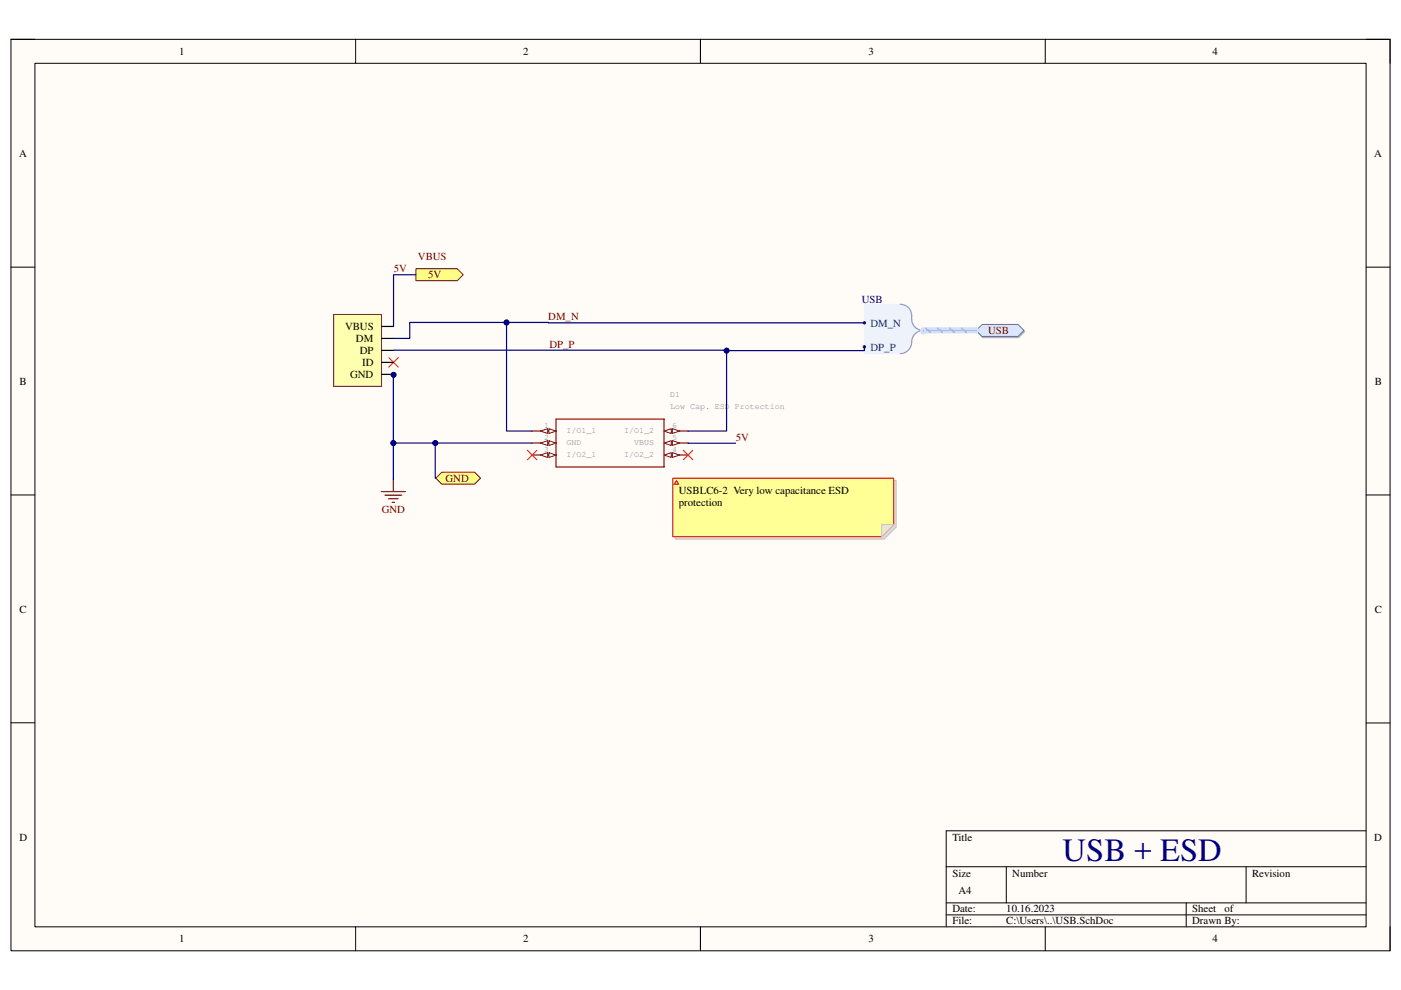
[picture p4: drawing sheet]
<svg xmlns="http://www.w3.org/2000/svg" width="297mm" height="210mm" viewBox="0 0 297 210" stroke-linecap="round" stroke-linejoin="round" font-family="sans-serif">
<path d="M2.3 8.3h292.4v193.3h-292.4z" fill-rule="evenodd" fill="#fffcf8"/>
<path d="M2.3 8.3h292.4v193.3h-292.4z" fill="none" stroke="#000" stroke-width=".21"/>
<path d="M7.4 13.4h282.2v183.1h-282.2z" fill-rule="evenodd" fill="#fffcf8"/>
<g fill="none" stroke="#000" stroke-width=".21">
<path d="M2.3 8.3h5.1M7.4 13.4h282.2v183.1h-282.2zM75.4 8.3v5.1M148.5 8.3v5.1M221.6 8.3v5.1M289.6 8.3h5.1v5.1M2.3 56.6h5.1M289.6 56.6h5.1M2.3 104.9h5.1M289.6 104.9h5.1M2.3 153.2h5.1M289.6 153.3h5.1"/>
<path d="M289.6 176.1h-89v20.4M75.4 196.5v5.1M148.5 196.5v5.1M200.6 183.8h89M200.6 191.4h89M200.6 194h89M213.4 183.8v7.6M221.6 196.5v5.1M251.5 191.4v5.1M264.2 183.8v7.6M294.7 196.5v5.1"/>
</g>
<path d="M82.4 75.8l2.1 2.1M84.5 75.8l-2.1 2.1" fill="none" stroke="#f00" stroke-width=".21"/>
<path d="M70.7 66.7h10.2v15.2h-10.2z" fill-rule="evenodd" fill="#ffffb0"/>
<path d="M70.7 66.7h10.2v15.2h-10.2z" fill="none" stroke="#800000" stroke-width=".21"/>
<path d="M80.9 69.2h2.5M80.9 71.8h2.5M80.9 74.3h2.5M80.9 76.8h2.5M80.9 79.4h2.5" fill="none" stroke="#000" stroke-width=".26"/>
<path d="M183.3 64.5h7.6l1.2 .3 .9 .9 .3 1.2v1.3l.6 1.1 1.2 .8-1.2 .8-.6 1a2.51 2.51 0 0 1-2.4 3.1h-7.6z" fill-rule="evenodd" fill="#edf2fb"/>
<path d="M183.3 64.5h7.6l1.2 .3 .9 .9 .3 1.2v1.3l.6 1.1 1.2 .8-1.2 .8-.6 1a2.51 2.51 0 0 1-2.4 3.1h-7.6z" fill="none" stroke="#edf2fb" stroke-width=".21"/>
<path d="M190.9 64.5a2.54 2.54 0 0 1 2.4 3.1 2.42 2.42 0 0 0 2.4 2.5 2.63 2.63 0 0 0-2.5 3 2.44 2.44 0 0 1-2.3 1.9" fill="none" stroke="#8f9ec9" stroke-width=".25"/>
<circle cx="183.3" cy="68.5" r=".26" fill="#003a70"/>
<circle cx="183.3" cy="68.5" r=".26" fill="none" stroke="#003a70" stroke-width=".21"/>
<circle cx="183.3" cy="73.5" r=".26" fill="#003a70"/>
<circle cx="183.3" cy="73.5" r=".26" fill="none" stroke="#003a70" stroke-width=".21"/>
<path d="M207.1 70.3l1.3-1.3h7.6l1.3 1.3-1.3 1.3h-7.6z" fill-rule="evenodd" fill="#bac0ca"/>
<path d="M207.1 70.3l1.3-1.3h7.6l1.3 1.3-1.3 1.3h-7.6z" fill="none" stroke="#a6acb6" stroke-width=".21"/>
<path d="M207 70.1l1.2-1.3h7.7l1.2 1.3-1.2 1.2h-7.7z" fill-rule="evenodd" fill="#d5e4ff"/>
<path d="M207 70.1l1.2-1.3h7.7l1.2 1.3-1.2 1.2h-7.7z" fill="none" stroke="#70809b" stroke-width=".21"/>
<path d="M92.4 101.4l1.3-1.3h6.9l1.3 1.3-1.3 1.3h-6.9z" fill-rule="evenodd" fill="#ffff80"/>
<path d="M92.4 101.4l1.3-1.3h6.9l1.3 1.3-1.3 1.3h-6.9z" fill="none" stroke="#800000" stroke-width=".21"/>
<path d="M80.9 104.2h5M81.6 105h3.6M82.4 105.7h2M83.1 106.5h.5M83.4 101.7v2.5" fill="none" stroke="#800000" stroke-width=".25"/>
<path d="M88.2 57h8.7l1.3 1.3-1.3 1.2h-8.7z" fill-rule="evenodd" fill="#ffff80"/>
<path d="M88.2 57h8.7l1.3 1.3-1.3 1.2h-8.7z" fill="none" stroke="#800000" stroke-width=".21"/>
<path d="M112.8 91.4h5.1M117.9 88.9h22.9v10.1h-22.9z" fill="none" stroke="#800000" stroke-width=".25"/>
<path d="M116.4 90.9l1.5 .5-1.5 .5z" fill="#f8fcff"/>
<path d="M116.4 90.9l1.5 .5-1.5 .5z" fill="none" stroke="#800000" stroke-width=".21"/>
<path d="M114.6 91.4l1.5-.5v1z" fill="#f8fcff"/>
<path d="M114.6 91.4l1.5-.5v1z" fill="none" stroke="#800000" stroke-width=".21"/>
<path d="M112.8 93.9h5.1" fill="none" stroke="#800000" stroke-width=".25"/>
<path d="M116.4 93.4l1.5 .5-1.5 .5z" fill="#f8fcff"/>
<path d="M116.4 93.4l1.5 .5-1.5 .5z" fill="none" stroke="#800000" stroke-width=".21"/>
<path d="M114.6 93.9l1.5-.5v1z" fill="#f8fcff"/>
<path d="M114.6 93.9l1.5-.5v1z" fill="none" stroke="#800000" stroke-width=".21"/>
<path d="M112.8 96.5h5.1" fill="none" stroke="#800000" stroke-width=".25"/>
<path d="M116.4 96l1.5 .5-1.5 .5z" fill="#f8fcff"/>
<path d="M116.4 96l1.5 .5-1.5 .5z" fill="none" stroke="#800000" stroke-width=".21"/>
<path d="M114.6 96.5l1.5-.5v1z" fill="#f8fcff"/>
<path d="M114.6 96.5l1.5-.5v1z" fill="none" stroke="#800000" stroke-width=".21"/>
<path d="M140.8 91.4h5.1" fill="none" stroke="#800000" stroke-width=".25"/>
<path d="M140.8 91.4l1.5-.5v1z" fill="#f8fcff"/>
<path d="M140.8 91.4l1.5-.5v1z" fill="none" stroke="#800000" stroke-width=".21"/>
<path d="M142.6 90.9l1.5 .5-1.5 .5z" fill="#f8fcff"/>
<path d="M142.6 90.9l1.5 .5-1.5 .5z" fill="none" stroke="#800000" stroke-width=".21"/>
<path d="M140.8 93.9h5.1" fill="none" stroke="#800000" stroke-width=".25"/>
<path d="M140.8 93.9l1.5-.5v1z" fill="#f8fcff"/>
<path d="M140.8 93.9l1.5-.5v1z" fill="none" stroke="#800000" stroke-width=".21"/>
<path d="M142.6 93.4l1.5 .5-1.5 .5z" fill="#f8fcff"/>
<path d="M142.6 93.4l1.5 .5-1.5 .5z" fill="none" stroke="#800000" stroke-width=".21"/>
<path d="M140.8 96.5h5.1" fill="none" stroke="#800000" stroke-width=".25"/>
<path d="M140.8 96.5l1.5-.5v1z" fill="#f8fcff"/>
<path d="M140.8 96.5l1.5-.5v1z" fill="none" stroke="#800000" stroke-width=".21"/>
<path d="M142.6 96l1.5 .5-1.5 .5z" fill="#f8fcff"/>
<path d="M142.6 96l1.5 .5-1.5 .5z" fill="none" stroke="#800000" stroke-width=".21"/>
<path d="M111.8 95.5l2 2M113.8 95.5l-2 2M144.9 95.5l2 2M146.9 95.5l-2 2" fill="none" stroke="#f00" stroke-width=".21"/>
<path d="M88.2 58.3h-4.8v10.9M107.4 68.4v23h5.4" fill="none" stroke="#000080" stroke-width=".25"/>
<circle cx="107.4" cy="68.4" r=".51" fill="#000080"/>
<circle cx="107.4" cy="68.4" r=".51" fill="none" stroke="#000080" stroke-width=".21"/>
<path d="M183.3 73.5v.8h-29.3M145.9 93.9l10.1 .1" fill="none" stroke="#000080" stroke-width=".25"/>
<circle cx="154" cy="74.3" r=".51" fill="#000080"/>
<circle cx="154" cy="74.3" r=".51" fill="none" stroke="#000080" stroke-width=".21"/>
<path d="M183.3 68.5l-96.4-.1v3.4h-3.5" fill="none" stroke="#000080" stroke-width=".25"/>
<circle cx="107.4" cy="68.4" r=".51" fill="#000080"/>
<circle cx="107.4" cy="68.4" r=".51" fill="none" stroke="#000080" stroke-width=".21"/>
<path d="M83.4 74.3h70.6v17.1h-8.1" fill="none" stroke="#000080" stroke-width=".25"/>
<circle cx="154" cy="74.3" r=".51" fill="#000080"/>
<circle cx="154" cy="74.3" r=".51" fill="none" stroke="#000080" stroke-width=".21"/>
<path d="M83.4 79.4l.2 .1" fill="none" stroke="#000080" stroke-width=".26"/>
<circle cx="83.4" cy="79.5" r=".51" fill="#000080"/>
<circle cx="83.4" cy="79.5" r=".51" fill="none" stroke="#000080" stroke-width=".21"/>
<path d="M83.4 79.5v14.4" fill="none" stroke="#000080" stroke-width=".25"/>
<circle cx="83.4" cy="79.5" r=".51" fill="#000080"/>
<circle cx="83.4" cy="79.5" r=".51" fill="none" stroke="#000080" stroke-width=".21"/>
<circle cx="83.4" cy="93.9" r=".51" fill="#000080"/>
<circle cx="83.4" cy="93.9" r=".51" fill="none" stroke="#000080" stroke-width=".21"/>
<path d="M195.7 70.1h11.3" fill="none" stroke="#cbdaff" stroke-width="1.3"/>
<path d="M196.3 69.6l1 .9M198.8 69.6l1 .9M201.3 69.6l1 .9M203.9 69.6l1 .9" fill="none" stroke="#adbce7" stroke-width=".38"/>
<path d="M195.7 70.1h11.3" fill="none" stroke="#adbce7" stroke-width=".25"/>
<circle cx="195.7" cy="70.1" r=".63" fill="#cbdaff"/>
<path d="M195.7 70.1h.1" fill="none" stroke="#adbce7" stroke-width=".25"/>
<path d="M112.8 93.9h-29.4v7.8" fill="none" stroke="#000080" stroke-width=".25"/>
<circle cx="92.3" cy="93.9" r=".51" fill="#000080"/>
<circle cx="92.3" cy="93.9" r=".51" fill="none" stroke="#000080" stroke-width=".21"/>
<circle cx="83.4" cy="93.9" r=".51" fill="#000080"/>
<circle cx="83.4" cy="93.9" r=".51" fill="none" stroke="#000080" stroke-width=".21"/>
<path d="M92.3 93.9v7.5h.1" fill="none" stroke="#000080" stroke-width=".25"/>
<circle cx="92.3" cy="93.9" r=".51" fill="#000080"/>
<circle cx="92.3" cy="93.9" r=".51" fill="none" stroke="#000080" stroke-width=".21"/>
<path d="M143.2 101.9h46.8v9.9l-2.6 2.5h-44.2z" fill-rule="evenodd" fill="#e0ddd7"/>
<path d="M143.2 101.9h46.8v9.9l-2.6 2.5h-44.2z" fill="none" stroke="#ccbdba" stroke-width=".21"/>
<path d="M142.7 101.4h46.8v9.9l-2.6 2.5h-44.2z" fill-rule="evenodd" fill="#ffff96"/>
<path d="M142.7 101.4h46.8v9.9l-2.6 2.5h-44.2z" fill="none" stroke="#f00" stroke-width=".21"/>
<path d="M186.9 111.3h2.6l-2.6 2.5z" fill="#f2f0d8"/>
<path d="M186.9 111.3h2.6l-2.6 2.5z" fill="none" stroke="#ccbdba" stroke-width=".21"/>
<path d="M143.4 101.9l.5 .8h-1z" fill="#ffcc78"/>
<path d="M143.4 101.9l.5 .8h-1z" fill="none" stroke="#f00" stroke-width=".21"/>
<text font-size="6.9" fill="#000080" x="225.3" y="182.5">USB + ESD</text>
<g font-size="2.3">
<text x="38" y="11.7">1</text>
<text x="110.9" y="11.7">2</text>
<text x="184.1" y="11.7">3</text>
<text x="257.1" y="11.7">4</text>
<text x="4.1" y="33.3">A</text>
<text x="291.4" y="33.3">A</text>
<text x="73.1" y="70">VBUS</text>
<text x="75.5" y="72.6">DM</text>
<text x="76.3" y="75.1">DP</text>
<text x="76.8" y="77.6">ID</text>
<text x="4.1" y="81.6">B</text>
<text x="74.2" y="80.2">GND</text>
<text x="291.5" y="81.6">B</text>
<text x="143.9" y="104.7">USBLC6-2 Very low capacitance ESD</text>
<text x="143.9" y="107.3">protection</text>
<text x="4.1" y="129.9">C</text>
<text x="291.5" y="129.9">C</text>
<text x="4.1" y="178.2">D</text>
<text x="201.9" y="178.2">Title</text>
<text x="291.4" y="178.2">D</text>
<text x="201.9" y="185.8">Size</text>
<text x="214.6" y="185.8">Number</text>
<text x="265.5" y="185.8">Revision</text>
<text x="203.2" y="189.7">A4</text>
<text x="201.9" y="193.5">Date:</text>
<text x="201.9" y="196">File:</text>
<text x="213.4" y="196">C:\Users\..\USB.SchDoc</text>
<text x="213.4" y="193.5">10.16.2023</text>
<text x="252.8" y="193.5">Sheet</text>
<text x="252.8" y="196">Drawn By:</text>
<text x="259.6" y="193.5">of</text>
<text x="38" y="199.8">1</text>
<text x="110.9" y="199.8">2</text>
<text x="184.1" y="199.8">3</text>
<text x="257.1" y="199.8">4</text>
</g>
<g font-size="2.3" fill="#800000">
<text x="83.5" y="57.7">5V</text>
<text x="88.6" y="55">VBUS</text>
<text x="90.8" y="59">5V</text>
<text x="116.2" y="67.9">DM_N</text>
<text x="209.5" y="70.8">USB</text>
<text x="116.5" y="73.8">DP_P</text>
<text x="156" y="93.5">5V</text>
<text x="94.5" y="102.2">GND</text>
<text x="81" y="108.8">GND</text>
</g>
<text font-size="2.3" fill="#000080" x="182.7" y="64.3">USB</text>
<g font-size="2.3" fill="#003a70">
<text x="184.6" y="69.3">DM_N</text>
<text x="184.6" y="74.3">DP_P</text>
</g>
<g font-size="1.8" fill="#808080">
<text x="142.1" y="84.2">D1</text>
<text x="142.1" y="86.8">Low Cap. ESD Protection</text>
<text x="115.3" y="95.9">3</text>
<text x="115.4" y="90.8">1</text>
<text x="115.4" y="93.4">2</text>
<text x="120.1" y="91.9">I/O1_1</text>
<text x="120.1" y="94.4">GND</text>
<text x="132.3" y="91.9">I/O1_2</text>
<text x="134.4" y="94.4">VBUS</text>
<text x="142.5" y="90.8">6</text>
<text x="142.5" y="93.4">5</text>
<text x="142.5" y="95.9">4</text>
<text x="120.1" y="96.9">I/O2_1</text>
<text x="132.3" y="96.9">I/O2_2</text>
</g>
</svg>
